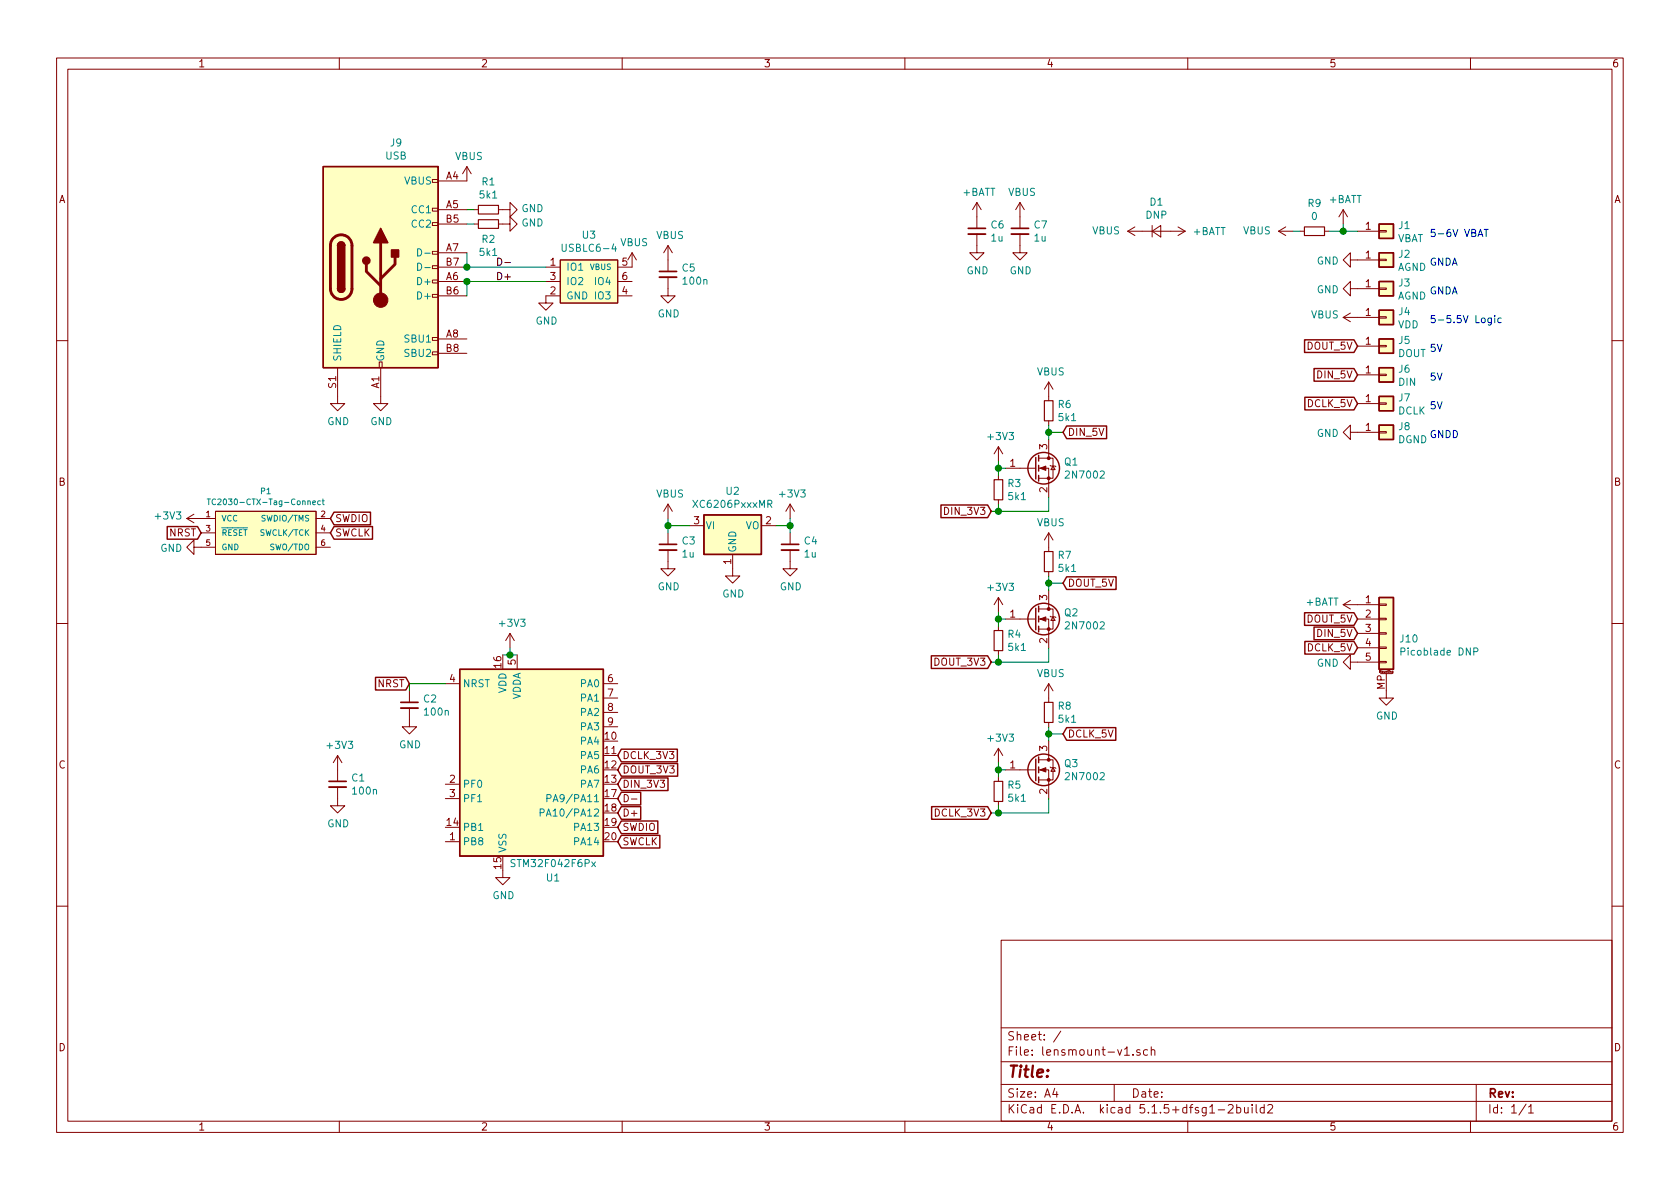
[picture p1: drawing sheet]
EESchema Schematic File Version 4
EELAYER 30 0
EELAYER END
$Descr A4 11693 8268
encoding utf-8
Sheet 1 1
Title ""
Date ""
Rev ""
Comp ""
Comment1 ""
Comment2 ""
Comment3 ""
Comment4 ""
$EndDescr
$Comp
L Connector_Generic:Conn_01x01 J1
U 1 1
P 9650 1600
F 0 "J1" H 9730 1642 50  0000 L CNN
F 1 "VBAT" H 9730 1551 50  0000 L CNN
F 2 "otter:PH-MVF-5365" H 9650 1600 50  0001 C CNN
F 3 "~" H 9650 1600 50  0001 C CNN
	1    9650 1600
	1    0    0    -1  
$EndComp
$Comp
L Connector_Generic:Conn_01x01 J3
U 1 1
P 9650 2000
F 0 "J3" H 9730 2042 50  0000 L CNN
F 1 "AGND" H 9730 1951 50  0000 L CNN
F 2 "otter:PH-MVF-5365" H 9650 2000 50  0001 C CNN
F 3 "~" H 9650 2000 50  0001 C CNN
	1    9650 2000
	1    0    0    -1  
$EndComp
$Comp
L Connector_Generic:Conn_01x01 J4
U 1 1
P 9650 2200
F 0 "J4" H 9730 2242 50  0000 L CNN
F 1 "VDD" H 9730 2151 50  0000 L CNN
F 2 "otter:PH-MVF-5365" H 9650 2200 50  0001 C CNN
F 3 "~" H 9650 2200 50  0001 C CNN
	1    9650 2200
	1    0    0    -1  
$EndComp
$Comp
L Connector_Generic:Conn_01x01 J5
U 1 1
P 9650 2400
F 0 "J5" H 9730 2442 50  0000 L CNN
F 1 "DOUT" H 9730 2351 50  0000 L CNN
F 2 "otter:PH-MVF-5365" H 9650 2400 50  0001 C CNN
F 3 "~" H 9650 2400 50  0001 C CNN
	1    9650 2400
	1    0    0    -1  
$EndComp
$Comp
L Connector_Generic:Conn_01x01 J6
U 1 1
P 9650 2600
F 0 "J6" H 9730 2642 50  0000 L CNN
F 1 "DIN" H 9730 2551 50  0000 L CNN
F 2 "otter:PH-MVF-5365" H 9650 2600 50  0001 C CNN
F 3 "~" H 9650 2600 50  0001 C CNN
	1    9650 2600
	1    0    0    -1  
$EndComp
$Comp
L Connector_Generic:Conn_01x01 J7
U 1 1
P 9650 2800
F 0 "J7" H 9730 2842 50  0000 L CNN
F 1 "DCLK" H 9730 2751 50  0000 L CNN
F 2 "otter:PH-MVF-5365" H 9650 2800 50  0001 C CNN
F 3 "~" H 9650 2800 50  0001 C CNN
	1    9650 2800
	1    0    0    -1  
$EndComp
$Comp
L Connector_Generic:Conn_01x01 J8
U 1 1
P 9650 3000
F 0 "J8" H 9730 3042 50  0000 L CNN
F 1 "DGND" H 9730 2951 50  0000 L CNN
F 2 "otter:PH-MVF-5365" H 9650 3000 50  0001 C CNN
F 3 "~" H 9650 3000 50  0001 C CNN
	1    9650 3000
	1    0    0    -1  
$EndComp
$Comp
L power:+BATT #PWR0101
U 1 1
P 9350 1550
F 0 "#PWR0101" H 9350 1400 50  0001 C CNN
F 1 "+BATT" H 9365 1723 50  0000 C CNN
F 2 "" H 9350 1550 50  0001 C CNN
F 3 "" H 9350 1550 50  0001 C CNN
	1    9350 1550
	1    0    0    -1  
$EndComp
$Comp
L power:GND #PWR0105
U 1 1
P 9450 3000
F 0 "#PWR0105" H 9450 2750 50  0001 C CNN
F 1 "GND" V 9455 2872 50  0000 R CNN
F 2 "" H 9450 3000 50  0001 C CNN
F 3 "" H 9450 3000 50  0001 C CNN
	1    9450 3000
	0    1    1    0   
$EndComp
Text GLabel 9450 2800 0    50   Input ~ 0
DCLK_5V
Text GLabel 9450 2600 0    50   Input ~ 0
DIN_5V
Text GLabel 9450 2400 0    50   Input ~ 0
DOUT_5V
$Comp
L MCU_ST_STM32F0:STM32F042F6Px U1
U 1 1
P 3700 5250
F 0 "U1" H 3850 4400 50  0000 C CNN
F 1 "STM32F042F6Px" H 3850 4500 50  0000 C CNN
F 2 "Package_SO:TSSOP-20_4.4x6.5mm_P0.65mm" H 3200 4550 50  0001 R CNN
F 3 "http://www.st.com/st-web-ui/static/active/en/resource/technical/document/datasheet/DM00105814.pdf" H 3700 5250 50  0001 C CNN
	1    3700 5250
	1    0    0    -1  
$EndComp
$Comp
L Connector:USB_C_Receptacle_USB2.0 J9
U 1 1
P 2650 1850
F 0 "J9" H 2757 2717 50  0000 C CNN
F 1 "USB" H 2757 2626 50  0000 C CNN
F 2 "otter:USB-C 16Pin" H 2800 1850 50  0001 C CNN
F 3 "https://www.usb.org/sites/default/files/documents/usb_type-c.zip" H 2800 1850 50  0001 C CNN
	1    2650 1850
	1    0    0    -1  
$EndComp
$Comp
L power:GND #PWR0102
U 1 1
P 2350 2750
F 0 "#PWR0102" H 2350 2500 50  0001 C CNN
F 1 "GND" H 2355 2577 50  0000 C CNN
F 2 "" H 2350 2750 50  0001 C CNN
F 3 "" H 2350 2750 50  0001 C CNN
	1    2350 2750
	1    0    0    -1  
$EndComp
$Comp
L power:GND #PWR0103
U 1 1
P 2650 2750
F 0 "#PWR0103" H 2650 2500 50  0001 C CNN
F 1 "GND" H 2655 2577 50  0000 C CNN
F 2 "" H 2650 2750 50  0001 C CNN
F 3 "" H 2650 2750 50  0001 C CNN
	1    2650 2750
	1    0    0    -1  
$EndComp
Wire Wire Line
	3250 1750 3250 1850
Wire Wire Line
	3250 1950 3250 2050
$Comp
L Device:R_Small R1
U 1 1
P 3400 1450
F 0 "R1" V 3204 1450 50  0000 C CNN
F 1 "5k1" V 3295 1450 50  0000 C CNN
F 2 "otter:R_0402" H 3400 1450 50  0001 C CNN
F 3 "~" H 3400 1450 50  0001 C CNN
	1    3400 1450
	0    1    1    0   
$EndComp
Wire Wire Line
	3300 1450 3250 1450
$Comp
L power:GND #PWR0104
U 1 1
P 3500 1450
F 0 "#PWR0104" H 3500 1200 50  0001 C CNN
F 1 "GND" V 3505 1322 50  0000 R CNN
F 2 "" H 3500 1450 50  0001 C CNN
F 3 "" H 3500 1450 50  0001 C CNN
	1    3500 1450
	0    -1   -1   0   
$EndComp
$Comp
L Device:R_Small R2
U 1 1
P 3400 1550
F 0 "R2" V 3504 1550 50  0000 C CNN
F 1 "5k1" V 3595 1550 50  0000 C CNN
F 2 "otter:R_0402" H 3400 1550 50  0001 C CNN
F 3 "~" H 3400 1550 50  0001 C CNN
	1    3400 1550
	0    1    1    0   
$EndComp
Wire Wire Line
	3300 1550 3250 1550
$Comp
L power:GND #PWR0106
U 1 1
P 3500 1550
F 0 "#PWR0106" H 3500 1300 50  0001 C CNN
F 1 "GND" V 3505 1422 50  0000 R CNN
F 2 "" H 3500 1550 50  0001 C CNN
F 3 "" H 3500 1550 50  0001 C CNN
	1    3500 1550
	0    -1   -1   0   
$EndComp
$Comp
L lensmount-v1-rescue:USBLC6-4-otter U3
U 1 1
P 4100 1950
F 0 "U3" H 4100 2275 50  0000 C CNN
F 1 "USBLC6-4" H 4100 2184 50  0000 C CNN
F 2 "Package_TO_SOT_SMD:SOT-23-6" H 4100 1950 50  0001 C CNN
F 3 "" H 4100 1950 50  0001 C CNN
	1    4100 1950
	1    0    0    -1  
$EndComp
Wire Wire Line
	3800 1850 3250 1850
Connection ~ 3250 1850
Wire Wire Line
	3800 1950 3250 1950
Connection ~ 3250 1950
$Comp
L power:VBUS #PWR0107
U 1 1
P 3250 1250
F 0 "#PWR0107" H 3250 1100 50  0001 C CNN
F 1 "VBUS" H 3265 1423 50  0000 C CNN
F 2 "" H 3250 1250 50  0001 C CNN
F 3 "" H 3250 1250 50  0001 C CNN
	1    3250 1250
	1    0    0    -1  
$EndComp
$Comp
L power:VBUS #PWR0108
U 1 1
P 4400 1850
F 0 "#PWR0108" H 4400 1700 50  0001 C CNN
F 1 "VBUS" H 4415 2023 50  0000 C CNN
F 2 "" H 4400 1850 50  0001 C CNN
F 3 "" H 4400 1850 50  0001 C CNN
	1    4400 1850
	1    0    0    -1  
$EndComp
$Comp
L power:GND #PWR0109
U 1 1
P 3800 2050
F 0 "#PWR0109" H 3800 1800 50  0001 C CNN
F 1 "GND" H 3805 1877 50  0000 C CNN
F 2 "" H 3800 2050 50  0001 C CNN
F 3 "" H 3800 2050 50  0001 C CNN
	1    3800 2050
	1    0    0    -1  
$EndComp
$Comp
L Device:C_Small C5
U 1 1
P 4650 1900
F 0 "C5" H 4742 1946 50  0000 L CNN
F 1 "100n" H 4742 1855 50  0000 L CNN
F 2 "otter:C_0402" H 4650 1900 50  0001 C CNN
F 3 "~" H 4650 1900 50  0001 C CNN
	1    4650 1900
	1    0    0    -1  
$EndComp
$Comp
L power:GND #PWR0110
U 1 1
P 4650 2000
F 0 "#PWR0110" H 4650 1750 50  0001 C CNN
F 1 "GND" H 4655 1827 50  0000 C CNN
F 2 "" H 4650 2000 50  0001 C CNN
F 3 "" H 4650 2000 50  0001 C CNN
	1    4650 2000
	1    0    0    -1  
$EndComp
$Comp
L power:VBUS #PWR0111
U 1 1
P 4650 1800
F 0 "#PWR0111" H 4650 1650 50  0001 C CNN
F 1 "VBUS" H 4665 1973 50  0000 C CNN
F 2 "" H 4650 1800 50  0001 C CNN
F 3 "" H 4650 1800 50  0001 C CNN
	1    4650 1800
	1    0    0    -1  
$EndComp
$Comp
L Device:R_Small R9
U 1 1
P 9150 1600
F 0 "R9" V 8954 1600 50  0000 C CNN
F 1 "0" V 9045 1600 50  0000 C CNN
F 2 "otter:R_0402" H 9150 1600 50  0001 C CNN
F 3 "~" H 9150 1600 50  0001 C CNN
	1    9150 1600
	0    1    1    0   
$EndComp
Wire Wire Line
	9250 1600 9350 1600
Wire Wire Line
	9350 1600 9350 1550
Wire Wire Line
	9450 1600 9350 1600
Connection ~ 9350 1600
$Comp
L power:VBUS #PWR0112
U 1 1
P 9000 1600
F 0 "#PWR0112" H 9000 1450 50  0001 C CNN
F 1 "VBUS" V 9000 1750 50  0000 L CNN
F 2 "" H 9000 1600 50  0001 C CNN
F 3 "" H 9000 1600 50  0001 C CNN
	1    9000 1600
	0    -1   -1   0   
$EndComp
Wire Wire Line
	9000 1600 9050 1600
$Comp
L power:GND #PWR0113
U 1 1
P 9450 2000
F 0 "#PWR0113" H 9450 1750 50  0001 C CNN
F 1 "GND" V 9455 1872 50  0000 R CNN
F 2 "" H 9450 2000 50  0001 C CNN
F 3 "" H 9450 2000 50  0001 C CNN
	1    9450 2000
	0    1    1    0   
$EndComp
$Comp
L power:VBUS #PWR0115
U 1 1
P 9450 2200
F 0 "#PWR0115" H 9450 2050 50  0001 C CNN
F 1 "VBUS" V 9465 2327 50  0000 L CNN
F 2 "" H 9450 2200 50  0001 C CNN
F 3 "" H 9450 2200 50  0001 C CNN
	1    9450 2200
	0    -1   -1   0   
$EndComp
Text Notes 9950 1650 0    50   ~ 0
5-6V VBAT
Text Notes 9950 2050 0    50   ~ 0
GNDA
Text Notes 9950 2250 0    50   ~ 0
5-5.5V Logic
Text Notes 9950 2450 0    50   ~ 0
5V
Text Notes 9950 2650 0    50   ~ 0
5V\n
Text Notes 9950 2850 0    50   ~ 0
5V
Text Notes 9950 3050 0    50   ~ 0
GNDD
Text Label 3450 1850 0    50   ~ 0
D-
Text Label 3450 1950 0    50   ~ 0
D+
$Comp
L Device:C_Small C2
U 1 1
P 2850 4900
F 0 "C2" H 2942 4946 50  0000 L CNN
F 1 "100n" H 2942 4855 50  0000 L CNN
F 2 "otter:C_0402" H 2850 4900 50  0001 C CNN
F 3 "~" H 2850 4900 50  0001 C CNN
	1    2850 4900
	1    0    0    -1  
$EndComp
$Comp
L power:GND #PWR0116
U 1 1
P 2850 5000
F 0 "#PWR0116" H 2850 4750 50  0001 C CNN
F 1 "GND" H 2855 4827 50  0000 C CNN
F 2 "" H 2850 5000 50  0001 C CNN
F 3 "" H 2850 5000 50  0001 C CNN
	1    2850 5000
	1    0    0    -1  
$EndComp
Wire Wire Line
	3100 4750 2850 4750
Wire Wire Line
	2850 4750 2850 4800
$Comp
L power:GND #PWR0117
U 1 1
P 3500 6050
F 0 "#PWR0117" H 3500 5800 50  0001 C CNN
F 1 "GND" H 3505 5877 50  0000 C CNN
F 2 "" H 3500 6050 50  0001 C CNN
F 3 "" H 3500 6050 50  0001 C CNN
	1    3500 6050
	1    0    0    -1  
$EndComp
Text GLabel 4300 5550 2    50   Input ~ 0
D-
Text GLabel 4300 5650 2    50   Input ~ 0
D+
Text GLabel 4300 5750 2    50   Input ~ 0
SWDIO
Text GLabel 4300 5850 2    50   Input ~ 0
SWCLK
Text GLabel 2850 4750 0    50   Input ~ 0
NRST
Text GLabel 4300 5250 2    50   Input ~ 0
DCLK_3V3
Text GLabel 4300 5450 2    50   Input ~ 0
DIN_3V3
Text GLabel 4300 5350 2    50   Input ~ 0
DOUT_3V3
$Comp
L Device:R_Small R3
U 1 1
P 6950 3400
F 0 "R3" H 7009 3446 50  0000 L CNN
F 1 "5k1" H 7009 3355 50  0000 L CNN
F 2 "otter:R_0402" H 6950 3400 50  0001 C CNN
F 3 "~" H 6950 3400 50  0001 C CNN
	1    6950 3400
	1    0    0    -1  
$EndComp
$Comp
L Transistor_FET:2N7002 Q1
U 1 1
P 7200 3250
F 0 "Q1" H 7404 3296 50  0000 L CNN
F 1 "2N7002" H 7404 3205 50  0000 L CNN
F 2 "Package_TO_SOT_SMD:SOT-23" H 7400 3175 50  0001 L CIN
F 3 "https://www.fairchildsemi.com/datasheets/2N/2N7002.pdf" H 7200 3250 50  0001 L CNN
	1    7200 3250
	1    0    0    -1  
$EndComp
$Comp
L Device:R_Small R6
U 1 1
P 7300 2850
F 0 "R6" H 7359 2896 50  0000 L CNN
F 1 "5k1" H 7359 2805 50  0000 L CNN
F 2 "otter:R_0402" H 7300 2850 50  0001 C CNN
F 3 "~" H 7300 2850 50  0001 C CNN
	1    7300 2850
	1    0    0    -1  
$EndComp
Wire Wire Line
	7000 3250 6950 3250
Wire Wire Line
	6950 3250 6950 3300
Wire Wire Line
	7300 3450 7300 3550
Wire Wire Line
	7300 3550 6950 3550
Wire Wire Line
	6950 3550 6950 3500
Wire Wire Line
	6950 3550 6900 3550
Connection ~ 6950 3550
$Comp
L power:+3V3 #PWR0118
U 1 1
P 6950 3200
F 0 "#PWR0118" H 6950 3050 50  0001 C CNN
F 1 "+3V3" H 6965 3373 50  0000 C CNN
F 2 "" H 6950 3200 50  0001 C CNN
F 3 "" H 6950 3200 50  0001 C CNN
	1    6950 3200
	1    0    0    -1  
$EndComp
Wire Wire Line
	6950 3200 6950 3250
Connection ~ 6950 3250
$Comp
L power:VBUS #PWR0119
U 1 1
P 7300 2750
F 0 "#PWR0119" H 7300 2600 50  0001 C CNN
F 1 "VBUS" H 7315 2923 50  0000 C CNN
F 2 "" H 7300 2750 50  0001 C CNN
F 3 "" H 7300 2750 50  0001 C CNN
	1    7300 2750
	1    0    0    -1  
$EndComp
Wire Wire Line
	7300 2950 7300 3000
Wire Wire Line
	7300 3000 7400 3000
Connection ~ 7300 3000
Wire Wire Line
	7300 3000 7300 3050
$Comp
L Device:R_Small R4
U 1 1
P 6950 4450
F 0 "R4" H 7009 4496 50  0000 L CNN
F 1 "5k1" H 7009 4405 50  0000 L CNN
F 2 "otter:R_0402" H 6950 4450 50  0001 C CNN
F 3 "~" H 6950 4450 50  0001 C CNN
	1    6950 4450
	1    0    0    -1  
$EndComp
$Comp
L Transistor_FET:2N7002 Q2
U 1 1
P 7200 4300
F 0 "Q2" H 7404 4346 50  0000 L CNN
F 1 "2N7002" H 7404 4255 50  0000 L CNN
F 2 "Package_TO_SOT_SMD:SOT-23" H 7400 4225 50  0001 L CIN
F 3 "https://www.fairchildsemi.com/datasheets/2N/2N7002.pdf" H 7200 4300 50  0001 L CNN
	1    7200 4300
	1    0    0    -1  
$EndComp
$Comp
L Device:R_Small R7
U 1 1
P 7300 3900
F 0 "R7" H 7359 3946 50  0000 L CNN
F 1 "5k1" H 7359 3855 50  0000 L CNN
F 2 "otter:R_0402" H 7300 3900 50  0001 C CNN
F 3 "~" H 7300 3900 50  0001 C CNN
	1    7300 3900
	1    0    0    -1  
$EndComp
Wire Wire Line
	7000 4300 6950 4300
Wire Wire Line
	6950 4300 6950 4350
Wire Wire Line
	7300 4500 7300 4600
Wire Wire Line
	7300 4600 6950 4600
Wire Wire Line
	6950 4600 6950 4550
Wire Wire Line
	6950 4600 6900 4600
Connection ~ 6950 4600
$Comp
L power:+3V3 #PWR0120
U 1 1
P 6950 4250
F 0 "#PWR0120" H 6950 4100 50  0001 C CNN
F 1 "+3V3" H 6965 4423 50  0000 C CNN
F 2 "" H 6950 4250 50  0001 C CNN
F 3 "" H 6950 4250 50  0001 C CNN
	1    6950 4250
	1    0    0    -1  
$EndComp
Wire Wire Line
	6950 4250 6950 4300
Connection ~ 6950 4300
$Comp
L power:VBUS #PWR0121
U 1 1
P 7300 3800
F 0 "#PWR0121" H 7300 3650 50  0001 C CNN
F 1 "VBUS" H 7315 3973 50  0000 C CNN
F 2 "" H 7300 3800 50  0001 C CNN
F 3 "" H 7300 3800 50  0001 C CNN
	1    7300 3800
	1    0    0    -1  
$EndComp
Wire Wire Line
	7300 4000 7300 4050
Wire Wire Line
	7300 4050 7400 4050
Connection ~ 7300 4050
Wire Wire Line
	7300 4050 7300 4100
$Comp
L Device:R_Small R5
U 1 1
P 6950 5500
F 0 "R5" H 7009 5546 50  0000 L CNN
F 1 "5k1" H 7009 5455 50  0000 L CNN
F 2 "otter:R_0402" H 6950 5500 50  0001 C CNN
F 3 "~" H 6950 5500 50  0001 C CNN
	1    6950 5500
	1    0    0    -1  
$EndComp
$Comp
L Transistor_FET:2N7002 Q3
U 1 1
P 7200 5350
F 0 "Q3" H 7404 5396 50  0000 L CNN
F 1 "2N7002" H 7404 5305 50  0000 L CNN
F 2 "Package_TO_SOT_SMD:SOT-23" H 7400 5275 50  0001 L CIN
F 3 "https://www.fairchildsemi.com/datasheets/2N/2N7002.pdf" H 7200 5350 50  0001 L CNN
	1    7200 5350
	1    0    0    -1  
$EndComp
$Comp
L Device:R_Small R8
U 1 1
P 7300 4950
F 0 "R8" H 7359 4996 50  0000 L CNN
F 1 "5k1" H 7359 4905 50  0000 L CNN
F 2 "otter:R_0402" H 7300 4950 50  0001 C CNN
F 3 "~" H 7300 4950 50  0001 C CNN
	1    7300 4950
	1    0    0    -1  
$EndComp
Wire Wire Line
	7000 5350 6950 5350
Wire Wire Line
	6950 5350 6950 5400
Wire Wire Line
	7300 5550 7300 5650
Wire Wire Line
	7300 5650 6950 5650
Wire Wire Line
	6950 5650 6950 5600
Wire Wire Line
	6950 5650 6900 5650
Connection ~ 6950 5650
$Comp
L power:+3V3 #PWR0122
U 1 1
P 6950 5300
F 0 "#PWR0122" H 6950 5150 50  0001 C CNN
F 1 "+3V3" H 6965 5473 50  0000 C CNN
F 2 "" H 6950 5300 50  0001 C CNN
F 3 "" H 6950 5300 50  0001 C CNN
	1    6950 5300
	1    0    0    -1  
$EndComp
Wire Wire Line
	6950 5300 6950 5350
Connection ~ 6950 5350
$Comp
L power:VBUS #PWR0123
U 1 1
P 7300 4850
F 0 "#PWR0123" H 7300 4700 50  0001 C CNN
F 1 "VBUS" H 7315 5023 50  0000 C CNN
F 2 "" H 7300 4850 50  0001 C CNN
F 3 "" H 7300 4850 50  0001 C CNN
	1    7300 4850
	1    0    0    -1  
$EndComp
Wire Wire Line
	7300 5050 7300 5100
Wire Wire Line
	7300 5100 7400 5100
Connection ~ 7300 5100
Wire Wire Line
	7300 5100 7300 5150
Text GLabel 6900 5650 0    50   Input ~ 0
DCLK_3V3
Text GLabel 6900 3550 0    50   Input ~ 0
DIN_3V3
Text GLabel 6900 4600 0    50   Input ~ 0
DOUT_3V3
Text GLabel 7400 5100 2    50   Input ~ 0
DCLK_5V
Text GLabel 7400 3000 2    50   Input ~ 0
DIN_5V
Text GLabel 7400 4050 2    50   Input ~ 0
DOUT_5V
$Comp
L Regulator_Linear:XC6206PxxxMR U2
U 1 1
P 5100 3650
F 0 "U2" H 5100 3892 50  0000 C CNN
F 1 "XC6206PxxxMR" H 5100 3801 50  0000 C CNN
F 2 "Package_TO_SOT_SMD:SOT-23" H 5100 3875 50  0001 C CIN
F 3 "https://www.torexsemi.com/file/xc6206/XC6206.pdf" H 5100 3650 50  0001 C CNN
	1    5100 3650
	1    0    0    -1  
$EndComp
$Comp
L Device:C_Small C3
U 1 1
P 4650 3800
F 0 "C3" H 4742 3846 50  0000 L CNN
F 1 "1u" H 4742 3755 50  0000 L CNN
F 2 "otter:C_0603" H 4650 3800 50  0001 C CNN
F 3 "~" H 4650 3800 50  0001 C CNN
	1    4650 3800
	1    0    0    -1  
$EndComp
$Comp
L power:VBUS #PWR0124
U 1 1
P 4650 3600
F 0 "#PWR0124" H 4650 3450 50  0001 C CNN
F 1 "VBUS" H 4665 3773 50  0000 C CNN
F 2 "" H 4650 3600 50  0001 C CNN
F 3 "" H 4650 3600 50  0001 C CNN
	1    4650 3600
	1    0    0    -1  
$EndComp
$Comp
L power:GND #PWR0125
U 1 1
P 4650 3900
F 0 "#PWR0125" H 4650 3650 50  0001 C CNN
F 1 "GND" H 4655 3727 50  0000 C CNN
F 2 "" H 4650 3900 50  0001 C CNN
F 3 "" H 4650 3900 50  0001 C CNN
	1    4650 3900
	1    0    0    -1  
$EndComp
Wire Wire Line
	4650 3600 4650 3650
Wire Wire Line
	4800 3650 4650 3650
Connection ~ 4650 3650
Wire Wire Line
	4650 3650 4650 3700
$Comp
L Device:C_Small C4
U 1 1
P 5500 3800
F 0 "C4" H 5592 3846 50  0000 L CNN
F 1 "1u" H 5592 3755 50  0000 L CNN
F 2 "otter:C_0603" H 5500 3800 50  0001 C CNN
F 3 "~" H 5500 3800 50  0001 C CNN
	1    5500 3800
	1    0    0    -1  
$EndComp
$Comp
L power:GND #PWR0126
U 1 1
P 5500 3900
F 0 "#PWR0126" H 5500 3650 50  0001 C CNN
F 1 "GND" H 5505 3727 50  0000 C CNN
F 2 "" H 5500 3900 50  0001 C CNN
F 3 "" H 5500 3900 50  0001 C CNN
	1    5500 3900
	1    0    0    -1  
$EndComp
Wire Wire Line
	5500 3600 5500 3650
Wire Wire Line
	5400 3650 5500 3650
Connection ~ 5500 3650
Wire Wire Line
	5500 3650 5500 3700
$Comp
L power:GND #PWR0127
U 1 1
P 5100 3950
F 0 "#PWR0127" H 5100 3700 50  0001 C CNN
F 1 "GND" H 5105 3777 50  0000 C CNN
F 2 "" H 5100 3950 50  0001 C CNN
F 3 "" H 5100 3950 50  0001 C CNN
	1    5100 3950
	1    0    0    -1  
$EndComp
$Comp
L power:+3V3 #PWR0128
U 1 1
P 5500 3600
F 0 "#PWR0128" H 5500 3450 50  0001 C CNN
F 1 "+3V3" H 5515 3773 50  0000 C CNN
F 2 "" H 5500 3600 50  0001 C CNN
F 3 "" H 5500 3600 50  0001 C CNN
	1    5500 3600
	1    0    0    -1  
$EndComp
$Comp
L power:+3V3 #PWR0129
U 1 1
P 3550 4500
F 0 "#PWR0129" H 3550 4350 50  0001 C CNN
F 1 "+3V3" H 3565 4673 50  0000 C CNN
F 2 "" H 3550 4500 50  0001 C CNN
F 3 "" H 3550 4500 50  0001 C CNN
	1    3550 4500
	1    0    0    -1  
$EndComp
Wire Wire Line
	3500 4550 3550 4550
Wire Wire Line
	3550 4500 3550 4550
Connection ~ 3550 4550
Wire Wire Line
	3550 4550 3600 4550
$Comp
L Device:C_Small C1
U 1 1
P 2350 5450
F 0 "C1" H 2442 5496 50  0000 L CNN
F 1 "100n" H 2442 5405 50  0000 L CNN
F 2 "otter:C_0402" H 2350 5450 50  0001 C CNN
F 3 "~" H 2350 5450 50  0001 C CNN
	1    2350 5450
	1    0    0    -1  
$EndComp
$Comp
L power:GND #PWR0130
U 1 1
P 2350 5550
F 0 "#PWR0130" H 2350 5300 50  0001 C CNN
F 1 "GND" H 2355 5377 50  0000 C CNN
F 2 "" H 2350 5550 50  0001 C CNN
F 3 "" H 2350 5550 50  0001 C CNN
	1    2350 5550
	1    0    0    -1  
$EndComp
$Comp
L power:+3V3 #PWR0131
U 1 1
P 2350 5350
F 0 "#PWR0131" H 2350 5200 50  0001 C CNN
F 1 "+3V3" H 2365 5523 50  0000 C CNN
F 2 "" H 2350 5350 50  0001 C CNN
F 3 "" H 2350 5350 50  0001 C CNN
	1    2350 5350
	1    0    0    -1  
$EndComp
$Comp
L power:GND #PWR0132
U 1 1
P 9650 4800
F 0 "#PWR0132" H 9650 4550 50  0001 C CNN
F 1 "GND" H 9655 4627 50  0000 C CNN
F 2 "" H 9650 4800 50  0001 C CNN
F 3 "" H 9650 4800 50  0001 C CNN
	1    9650 4800
	1    0    0    -1  
$EndComp
$Comp
L power:GND #PWR0133
U 1 1
P 9450 4600
F 0 "#PWR0133" H 9450 4350 50  0001 C CNN
F 1 "GND" V 9455 4472 50  0000 R CNN
F 2 "" H 9450 4600 50  0001 C CNN
F 3 "" H 9450 4600 50  0001 C CNN
	1    9450 4600
	0    1    1    0   
$EndComp
Text GLabel 9450 4500 0    50   Input ~ 0
DCLK_5V
Text GLabel 9450 4400 0    50   Input ~ 0
DIN_5V
Text GLabel 9450 4300 0    50   Input ~ 0
DOUT_5V
$Comp
L power:+BATT #PWR0134
U 1 1
P 9450 4200
F 0 "#PWR0134" H 9450 4050 50  0001 C CNN
F 1 "+BATT" V 9465 4327 50  0000 L CNN
F 2 "" H 9450 4200 50  0001 C CNN
F 3 "" H 9450 4200 50  0001 C CNN
	1    9450 4200
	0    -1   -1   0   
$EndComp
$Comp
L Connector_Generic_MountingPin:Conn_01x05_MountingPin J10
U 1 1
P 9650 4400
F 0 "J10" H 9738 4364 50  0000 L CNN
F 1 "Picoblade DNP" H 9738 4273 50  0000 L CNN
F 2 "Connector_Molex:Molex_PicoBlade_53398-0571_1x05-1MP_P1.25mm_Vertical" H 9650 4400 50  0001 C CNN
F 3 "~" H 9650 4400 50  0001 C CNN
	1    9650 4400
	1    0    0    -1  
$EndComp
$Comp
L Device:D_Small D1
U 1 1
P 8050 1600
F 0 "D1" H 8050 1805 50  0000 C CNN
F 1 "DNP" H 8050 1714 50  0000 C CNN
F 2 "Diode_SMD:D_SOD-323F" V 8050 1600 50  0001 C CNN
F 3 "~" V 8050 1600 50  0001 C CNN
	1    8050 1600
	1    0    0    -1  
$EndComp
$Comp
L power:+BATT #PWR0135
U 1 1
P 8150 1600
F 0 "#PWR0135" H 8150 1450 50  0001 C CNN
F 1 "+BATT" V 8150 1750 50  0000 L CNN
F 2 "" H 8150 1600 50  0001 C CNN
F 3 "" H 8150 1600 50  0001 C CNN
	1    8150 1600
	0    1    1    0   
$EndComp
$Comp
L power:VBUS #PWR0136
U 1 1
P 7950 1600
F 0 "#PWR0136" H 7950 1450 50  0001 C CNN
F 1 "VBUS" V 7950 1750 50  0000 L CNN
F 2 "" H 7950 1600 50  0001 C CNN
F 3 "" H 7950 1600 50  0001 C CNN
	1    7950 1600
	0    -1   -1   0   
$EndComp
$Comp
L Device:C_Small C6
U 1 1
P 6800 1600
F 0 "C6" H 6892 1646 50  0000 L CNN
F 1 "1u" H 6892 1555 50  0000 L CNN
F 2 "otter:C_0603" H 6800 1600 50  0001 C CNN
F 3 "~" H 6800 1600 50  0001 C CNN
	1    6800 1600
	1    0    0    -1  
$EndComp
$Comp
L power:GND #PWR0137
U 1 1
P 6800 1700
F 0 "#PWR0137" H 6800 1450 50  0001 C CNN
F 1 "GND" H 6805 1527 50  0000 C CNN
F 2 "" H 6800 1700 50  0001 C CNN
F 3 "" H 6800 1700 50  0001 C CNN
	1    6800 1700
	1    0    0    -1  
$EndComp
$Comp
L power:+BATT #PWR0138
U 1 1
P 6800 1500
F 0 "#PWR0138" H 6800 1350 50  0001 C CNN
F 1 "+BATT" H 6815 1673 50  0000 C CNN
F 2 "" H 6800 1500 50  0001 C CNN
F 3 "" H 6800 1500 50  0001 C CNN
	1    6800 1500
	1    0    0    -1  
$EndComp
$Comp
L Device:C_Small C7
U 1 1
P 7100 1600
F 0 "C7" H 7192 1646 50  0000 L CNN
F 1 "1u" H 7192 1555 50  0000 L CNN
F 2 "otter:C_0603" H 7100 1600 50  0001 C CNN
F 3 "~" H 7100 1600 50  0001 C CNN
	1    7100 1600
	1    0    0    -1  
$EndComp
$Comp
L power:GND #PWR0139
U 1 1
P 7100 1700
F 0 "#PWR0139" H 7100 1450 50  0001 C CNN
F 1 "GND" H 7105 1527 50  0000 C CNN
F 2 "" H 7100 1700 50  0001 C CNN
F 3 "" H 7100 1700 50  0001 C CNN
	1    7100 1700
	1    0    0    -1  
$EndComp
$Comp
L power:VBUS #PWR0140
U 1 1
P 7100 1500
F 0 "#PWR0140" H 7100 1350 50  0001 C CNN
F 1 "VBUS" H 7115 1673 50  0000 C CNN
F 2 "" H 7100 1500 50  0001 C CNN
F 3 "" H 7100 1500 50  0001 C CNN
	1    7100 1500
	1    0    0    -1  
$EndComp
$Comp
L otter:TC2030-CTX-Tag-Connect P1
U 1 1
P 1850 3700
F 0 "P1" H 1850 3992 40  0000 C CNN
F 1 "TC2030-CTX-Tag-Connect" H 1850 3916 40  0000 C CNN
F 2 "otter:TC2030" H 1850 3700 60  0001 C CNN
F 3 "" H 1850 3700 60  0001 C CNN
	1    1850 3700
	1    0    0    -1  
$EndComp
$Comp
L power:+3V3 #PWR0141
U 1 1
P 1400 3600
F 0 "#PWR0141" H 1400 3450 50  0001 C CNN
F 1 "+3V3" V 1415 3728 50  0000 L CNN
F 2 "" H 1400 3600 50  0001 C CNN
F 3 "" H 1400 3600 50  0001 C CNN
	1    1400 3600
	0    -1   -1   0   
$EndComp
$Comp
L power:GND #PWR0142
U 1 1
P 1400 3800
F 0 "#PWR0142" H 1400 3550 50  0001 C CNN
F 1 "GND" V 1405 3672 50  0000 R CNN
F 2 "" H 1400 3800 50  0001 C CNN
F 3 "" H 1400 3800 50  0001 C CNN
	1    1400 3800
	0    1    1    0   
$EndComp
Text GLabel 1400 3700 0    50   Input ~ 0
NRST
Text GLabel 2300 3600 2    50   Input ~ 0
SWDIO
Text GLabel 2300 3700 2    50   Input ~ 0
SWCLK
$Comp
L power:GND #PWR0114
U 1 1
P 9450 1800
F 0 "#PWR0114" H 9450 1550 50  0001 C CNN
F 1 "GND" V 9455 1672 50  0000 R CNN
F 2 "" H 9450 1800 50  0001 C CNN
F 3 "" H 9450 1800 50  0001 C CNN
	1    9450 1800
	0    1    1    0   
$EndComp
Text Notes 9950 1850 0    50   ~ 0
GNDA\n
$Comp
L Connector_Generic:Conn_01x01 J2
U 1 1
P 9650 1800
F 0 "J2" H 9730 1842 50  0000 L CNN
F 1 "AGND" H 9730 1751 50  0000 L CNN
F 2 "otter:PH-MVF-5365" H 9650 1800 50  0001 C CNN
F 3 "~" H 9650 1800 50  0001 C CNN
	1    9650 1800
	1    0    0    -1  
$EndComp
$EndSCHEMATC
